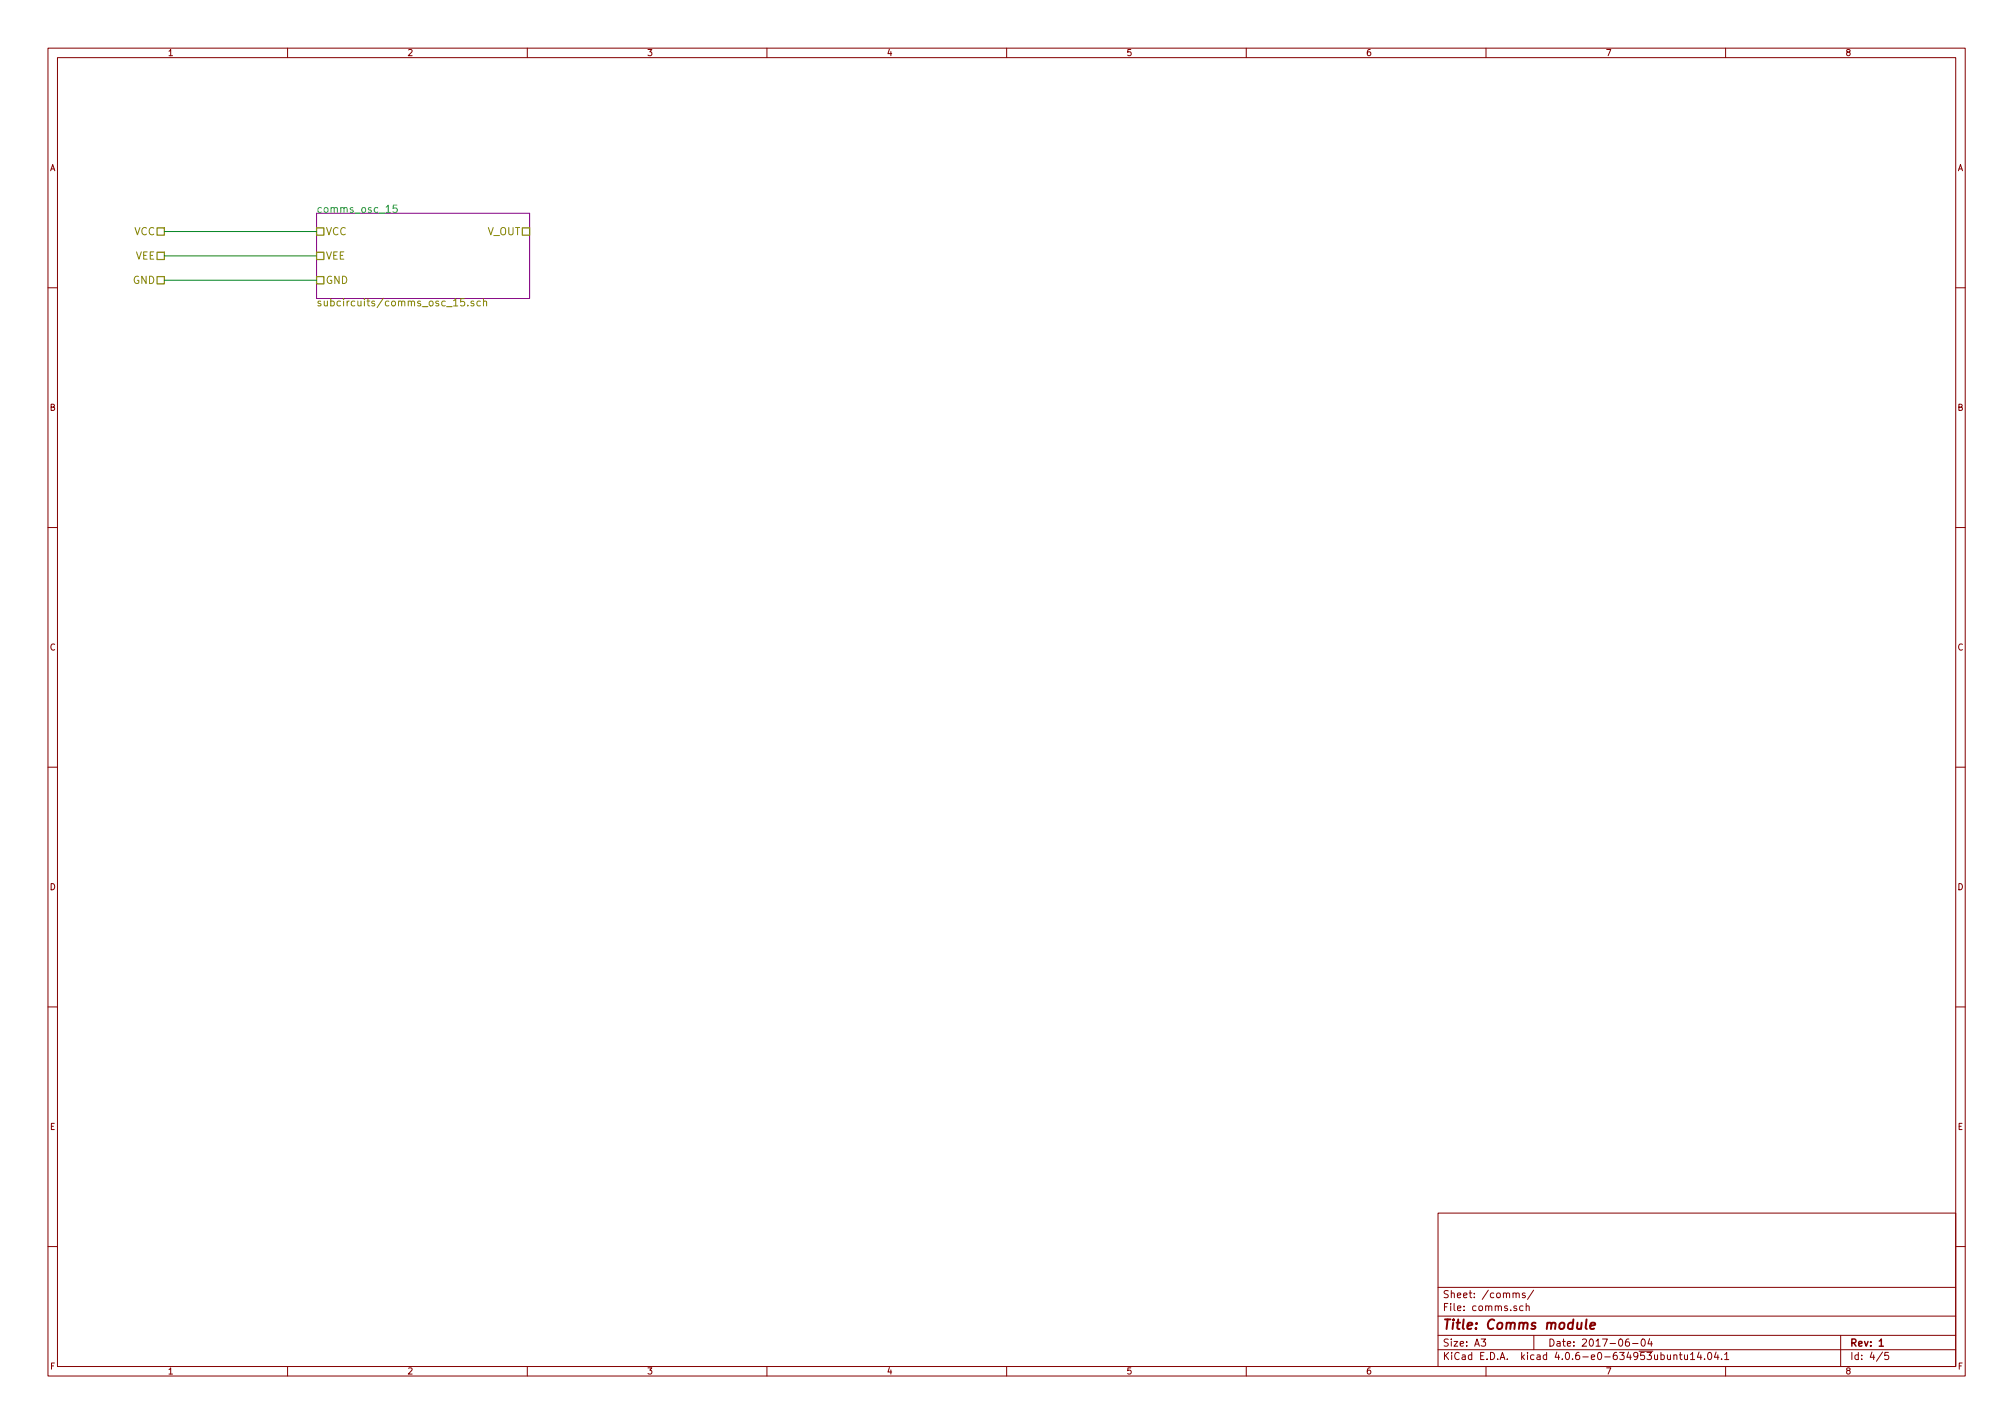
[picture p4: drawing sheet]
<svg xmlns="http://www.w3.org/2000/svg" width="420mm" height="297mm" viewBox="0 0 420 297" stroke-linecap="round" stroke-linejoin="round" font-family="sans-serif">
<g fill="none" stroke="#840000" stroke-width=".21">
<path d="M10 10h400v277h-400zM12 12h396v273.1h-396zM60 10v2M110 10v2M160 10v2M210 10v2M260 10v2M310 10v2M360 10v2M10 60h2M408 60h2M10 110h2"/>
<path d="M408 110h2M10 160h2M408 160h2M10 210h2M408 210h2M300 253h108v32.1h-108zM10 260h2M300 278.5h108M300 274.5h108M300 268.5h108M309 279.3h.9l-.5 .6 .5 .1v.7l-.2 .1-.7-.1M315.6 269.8l.2-.1 .4 .1 .1 .9"/>
<path d="M316.3 269.9l.2-.2 .4 .1v.9M317.7 272.5l-.4-.1-.3 .3 .1 .6 .2 .1 .4-.1M318.2 269.8l-.4-.1-.2 .2 .1 .2 .5 .2v.3h-.6M318.4 272.5l.2-.1 .4 .1v.9M318.4 271.9v1.5M319.9 269.1l-1.2 2M320 278.5v3M339.8 279.3l-.4 .1a1.11 1.11 0 0 0-.2 1.3l.5 .1 .2-.1 .1-.5-.3-.3h-.5l-.1 .3M342.5 279.5l.2-.2a.8 .8 0 0 1 .5 .8 .8 .8 0 0 1-.5 .7l-.3-.6zM344.1 279.2l-.3 1.1h.9M344.5 279.8v1M384 278.5v6.6"/>
<path d="M408 260h2M60 285.1v1.9M110 285.1v1.9M160 285.1v1.9M210 285.1v1.9M260 285.1v1.9M300 281.5h108M310 285.1v1.9M340.6 280.2h1.1M349.2 282.7l.2-.1 .4 .1v.9M349.2 282.6v1M350.3 282.6h.6"/>
<path d="M350.5 282.1v1.3l.4 .2M351.4 282.6l.1 .9 .3 .1 .2-.1M352 282.6v1M352.7 282.5l.4-.4v1.5M352.7 283.6h.8M354.5 282l-.4 1.1h.9M354.8 282.6v1M355.6 283.5v.1M356.4 282.3l.2-.2a.8 .8 0 0 1 .5 .8 .8 .8 0 0 1-.5 .7l-.4-.6zM358 282l-.3 1.1h.9M358.4 282.6v1M359.2 283.5v.1"/>
<path d="M359.8 282.5l.4-.4v1.5M359.8 283.6h.9M360 285.1v1.9M392.7 282l-1.2 2M394 282.1h-.8v.7l.7-.1 .1 .3v.5l-.2 .1-.6-.1"/>
</g>
<path d="M392 280.8h.9" fill="none" stroke="#840000" stroke-width=".3"/>
<path d="M331 275.2l-.2 1.7 .2 .3M331.8 276.6l1-.2-.1-.4-.6-.1-.3 .3v.9h.8" fill="none" stroke="#840000" stroke-width=".41"/>
<path d="M66 44.5h44.5v17.8h-44.5z" fill="none" stroke="#840084" stroke-width=".21"/>
<path d="M82.8 42.8h-.7l-.1 .7 .2-.1h.5l.2 .6-.3 .3-.6-.1" fill="none" stroke="#008484" stroke-width=".21"/>
<path d="M96.9 62.3h-.8v.7l.2-.1 .5 .1 .2 .5-.4 .3-.5-.1M97.6 63.7v.1M98.8 62.9l-.3-.1-.3 .2 .1 .2 .5 .2v.3h-.6M100.2 62.9l-.4-.1-.3 .3 .1 .6h.6M100.9 63v-.1a.36 .36 0 0 1 .6 .1v.8M100.9 62.3v1.5" fill="none" stroke="#848400" stroke-width=".21"/>
<path d="M32.8 47.5h1.5v1.6h-1.5zM32.8 52.6h1.5v1.5h-1.5zM32.8 57.7h1.5v1.5h-1.5zM66 47.5h1.6v1.6h-1.6zM66 52.6h1.6v1.5h-1.6zM66 57.7h1.6v1.5h-1.6zM109 47.5h1.5v1.6h-1.5z" fill="none" stroke="#848400" stroke-width=".25"/>
<path d="M34.3 48.3h31.7M34.3 53.4h31.7M34.3 58.5h31.7" fill="none" stroke="#008400" stroke-width=".21"/>
<text font-size="2.8" fill="#840000" x="301" y="277.3">Title: Comms module</text>
<text font-size="2.1" fill="#008484" x="66" y="44.4">comms_osc_15</text>
<g font-size="2.1" fill="#848400">
<text x="27.9" y="49.1">VCC</text>
<text x="68" y="49.1">VCC</text>
<text x="101.5" y="49.1">V_OUT</text>
<text x="27.6" y="59.2">GND</text>
<text x="28.1" y="54.1">VEE</text>
<text x="68" y="54.1">VEE</text>
<text x="68" y="59.2">GND</text>
<text x="66" y="63.9">subcircuits/comms_osc_15.sch</text>
</g>
<g font-size="2.1" fill="#840000">
<text x="301" y="273.5">File: comms.sch</text>
<text x="301" y="270.8">Sheet: /comms/</text>
<text x="301" y="280.9">Size: A3</text>
<text x="323" y="280.9">Date: 2017-06-04</text>
<text x="386" y="280.9">Rev: 1</text>
<text x="301" y="283.7">KiCad E.D.A. kicad 4.0.6-e0-634953ubuntu14.04.1</text>
<text x="386" y="283.7">Id: 4/5</text>
</g>
<g font-size="1.8" fill="#840000">
<text x="35" y="11.7">1</text>
<text x="85" y="11.7">2</text>
<text x="135" y="11.7">3</text>
<text x="185" y="11.7">4</text>
<text x="235" y="11.7">5</text>
<text x="285" y="11.7">6</text>
<text x="335" y="11.7">7</text>
<text x="385" y="11.7">8</text>
<text x="10.4" y="35.7">A</text>
<text x="408.4" y="35.7">A</text>
<text x="10.4" y="85.7">B</text>
<text x="408.4" y="85.7">B</text>
<text x="10.4" y="135.7">C</text>
<text x="408.4" y="135.7">C</text>
<text x="10.4" y="185.7">D</text>
<text x="408.4" y="185.7">D</text>
<text x="10.4" y="235.7">E</text>
<text x="408.4" y="235.7">E</text>
<text x="10.5" y="285.7">F</text>
<text x="35" y="286.7">1</text>
<text x="85" y="286.7">2</text>
<text x="135" y="286.7">3</text>
<text x="185" y="286.7">4</text>
<text x="235" y="286.7">5</text>
<text x="285" y="286.7">6</text>
<text x="335" y="286.7">7</text>
<text x="385" y="286.7">8</text>
<text x="408.5" y="285.7">F</text>
</g>
</svg>
